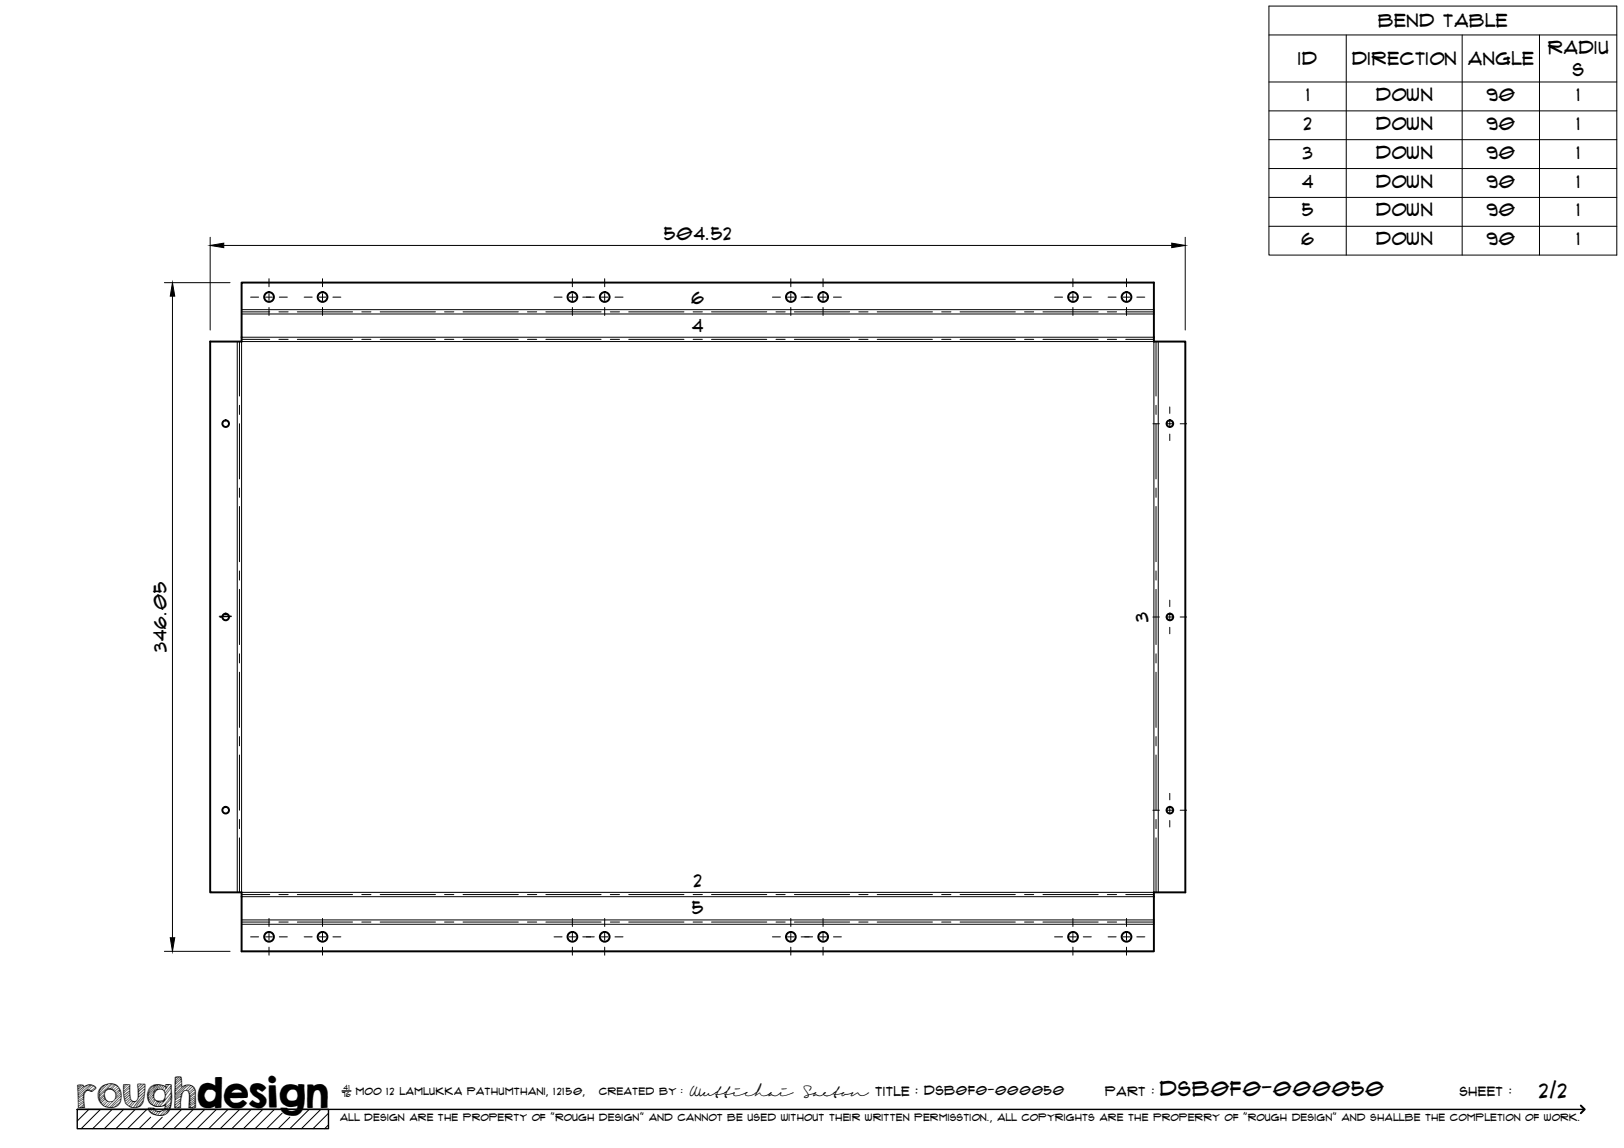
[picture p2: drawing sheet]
<svg xmlns="http://www.w3.org/2000/svg" width="420mm" height="297mm" viewBox="0 0 420 297" stroke-linecap="round" stroke-linejoin="round" font-family="sans-serif">
<!-- layer: Visible -->
<g fill="none" stroke="#000" stroke-width=".51">
<path d="M62.5 73.1h236v15.3h8.2v142.5h-8.2v15.3h-236v-15.3h-8.1v-142.5h8.1z"/>
<circle cx="69.6" cy="76.9" r="1.26"/>
<circle cx="83.4" cy="76.9" r="1.26"/>
<circle cx="148.1" cy="76.9" r="1.26"/>
<circle cx="156.5" cy="76.9" r="1.26"/>
<circle cx="204.6" cy="76.9" r="1.26"/>
<circle cx="213" cy="76.9" r="1.26"/>
<circle cx="277.6" cy="76.9" r="1.26"/>
<circle cx="291.5" cy="76.9" r="1.26"/>
<circle cx="58.4" cy="109.6" r=".86"/>
<circle cx="302.7" cy="109.6" r=".86"/>
<circle cx="58.4" cy="159.6" r=".86"/>
<circle cx="302.7" cy="159.6" r=".86"/>
<circle cx="58.4" cy="209.6" r=".86"/>
<circle cx="302.7" cy="209.6" r=".86"/>
<circle cx="69.6" cy="242.4" r="1.26"/>
<circle cx="83.4" cy="242.4" r="1.26"/>
<circle cx="148.1" cy="242.4" r="1.26"/>
<circle cx="156.5" cy="242.4" r="1.26"/>
<circle cx="204.6" cy="242.4" r="1.26"/>
<circle cx="213" cy="242.4" r="1.26"/>
<circle cx="277.6" cy="242.4" r="1.26"/>
<circle cx="291.5" cy="242.4" r="1.26"/>
</g>
<!-- layer: Bend Center -->
<g fill="none" stroke="#000" stroke-width=".26">
<path d="M62 88.4v14.1M62.5 87.8h7.3M62.5 80.7h7.3M72.2 87.8h2.3M72.2 80.7h2.3M76.9 87.8h14.3M76.9 80.7h14.3M93.6 87.8h2.4M93.6 80.7h2.4M98.4 87.8h14.2M98.4 80.7h14.2M115 87.8h2.4"/>
<path d="M115 80.7h2.4M119.8 87.8h14.3M119.8 80.7h14.3M136.5 87.8h2.4M136.5 80.7h2.4M141.2 87.8h14.3M141.2 80.7h14.3M157.9 87.8h2.4M157.9 80.7h2.4M162.7 87.8h14.3M162.7 80.7h14.3M179.3 87.8h2.4"/>
<path d="M179.3 80.7h2.4M184.1 87.8h14.3M184.1 80.7h14.3M200.8 87.8h2.3M200.8 80.7h2.3M205.5 87.8h14.3M205.5 80.7h14.3M222.2 87.8h2.4M222.2 80.7h2.4M226.9 87.8h14.3M226.9 80.7h14.3M243.6 87.8h2.4"/>
<path d="M243.6 80.7h2.4M248.4 87.8h14.3M248.4 80.7h14.3M265.1 87.8h2.3M265.1 80.7h2.3M269.8 87.8h14.3M269.8 80.7h14.3M286.5 87.8h2.4M286.5 80.7h2.4M291.3 87.8h7.2M291.3 80.7h7.2M299.1 88.4v14.1"/>
<path d="M62 104.9v2.3M62 109.6v14.3M299.1 104.9v2.3M299.1 109.6v14.3M62 126.3v2.4M62 131v14.3M299.1 126.3v2.4M299.1 131v14.3M62 147.7v2.4M62 152.5v14.3M299.1 147.7v2.4M299.1 152.5v14.3"/>
<path d="M62 169.2v2.3M62 173.9v14.3M299.1 169.2v2.3M299.1 173.9v14.3M62 190.6v2.4M62 195.4v14.2M299.1 190.6v2.4M299.1 195.4v14.2M62 212v2.4M62 216.8v14.1M299.1 212v2.4M299.1 216.8v14.1"/>
<path d="M62.5 238.6h7.3M62.5 231.5h7.3M72.2 238.6h2.3M72.2 231.5h2.3M76.9 238.6h14.3M76.9 231.5h14.3M93.6 238.6h2.4M93.6 231.5h2.4M98.4 238.6h14.2M98.4 231.5h14.2M115 238.6h2.4M115 231.5h2.4"/>
<path d="M119.8 238.6h14.3M119.8 231.5h14.3M136.5 238.6h2.4M136.5 231.5h2.4M141.2 238.6h14.3M141.2 231.5h14.3M157.9 238.6h2.4M157.9 231.5h2.4M162.7 238.6h14.3M162.7 231.5h14.3M179.3 238.6h2.4M179.3 231.5h2.4"/>
<path d="M184.1 238.6h14.3M184.1 231.5h14.3M200.8 238.6h2.3M200.8 231.5h2.3M205.5 238.6h14.3M205.5 231.5h14.3M222.2 238.6h2.4M222.2 231.5h2.4M226.9 238.6h14.3M226.9 231.5h14.3M243.6 238.6h2.4M243.6 231.5h2.4"/>
<path d="M248.4 238.6h14.3M248.4 231.5h14.3M265.1 238.6h2.3M265.1 231.5h2.3M269.8 238.6h14.3M269.8 231.5h14.3M286.5 238.6h2.4M286.5 231.5h2.4M291.3 238.6h7.2M291.3 231.5h7.2"/>
</g>
<!-- layer: Visible Narrow -->
<path d="M61.4 88.4v142.5M62.5 88.4h236v142.5h-236zM62.5 80.1h236M62.5 81.2h236M62.5 87.3h236M299.7 88.4v142.5M62.5 239.1h236M62.5 238h236M62.5 232h236" fill="none" stroke="#000" stroke-width=".26"/>
<!-- layer: TitleBlock -->
<path d="M20 287h65v5h-65zM20 287h390M88.5 282.3h2.3" fill="none" stroke="#000" stroke-width=".36"/>
<path d="M409 286.1l1 .9-1 1" fill="none" stroke="#000" stroke-width=".51"/>
<g fill="none" stroke="#000" stroke-width=".26">
<path d="M23 287l-3 3.1M26 287l-5 5M29 287l-5 5M32 287l-5 5M35 287l-5 5M38 287l-5 5M39 289.1l-3 2.9M42 289.1l-3 2.9M47 287l-5 5M50 287l-5 5M53 287l-5 5M56 287l-5 5"/>
<path d="M59 287l-5 5M62 287l-5 5M65 287l-5 5M68 287l-5 5M71 287l-5 5M73 288l-4 4M75 289.1l-3 2.9M80 287l-5 5M83 287l-5 5M85 288l-4 4M85 291l-1 1"/>
</g>
<!-- layer: Smart Centers -->
<g fill="none" stroke="#000" stroke-width=".26">
<path d="M64.8 76.9h2.1M68.7 76.9h1.8M69.6 72.1v2.1M69.6 76v1.8M69.6 79.6v2M72.3 76.9h2M78.7 76.9h2.1M82.5 76.9h1.8M83.4 72.1v2.1M83.4 76v1.8M83.4 79.6v2M86.1 76.9h2.1"/>
<path d="M143.3 76.9h2.1M147.2 76.9h1.8M148.1 72.1v2.1M148.1 76v1.8M148.1 79.6v2M150.8 76.9h3M155.6 76.9h1.7M156.4 72.1v2.1M156.4 76v1.8M156.4 79.6v2M159.1 76.9h2.1M199.8 76.9h2.1"/>
<path d="M203.7 76.9h1.8M204.6 72.1v2.1M204.6 76v1.8M204.6 79.6v2M207.3 76.9h2.9M212 76.9h1.8M212.9 72.1v2.1M212.9 76v1.8M212.9 79.6v2M215.6 76.9h2.1M272.8 76.9h2.1M276.7 76.9h1.8"/>
<path d="M277.6 72.1v2.1M277.6 76v1.8M277.6 79.6v2M280.3 76.9h2M286.7 76.9h2.1M290.5 76.9h1.8M291.4 72.1v2.1M291.4 76v1.8M291.4 79.6v2M294.1 76.9h2.1M298.3 109.7h1.7M301.8 109.7h1.7"/>
<path d="M302.6 105.3v1.7M302.6 108.7v1.8M302.6 112.3v1.7M305.3 109.7h1.7M298.3 159.6h1.7M301.8 159.6h1.7M302.6 155.3v1.7M302.6 158.8v1.7M305.3 159.6h1.7M302.6 162.3v1.7M298.3 209.6h1.7M301.8 209.6h1.7"/>
<path d="M302.6 205.3v1.7M302.6 208.8v1.7M302.6 212.3v1.7M305.3 209.6h1.7M69.6 237.6v2.1M83.4 237.6v2.1M148.1 237.6v2.1M156.4 237.6v2.1M204.6 237.6v2.1M212.9 237.6v2.1M277.6 237.6v2.1M291.4 237.6v2.1"/>
<path d="M64.8 242.4h2.1M68.7 242.4h1.8M69.6 241.5v1.8M69.6 245.1v2M72.3 242.4h2M78.7 242.4h2.1M82.5 242.4h1.8M83.4 241.5v1.8M83.4 245.1v2M86.1 242.4h2.1M143.3 242.4h2.1M147.2 242.4h1.8"/>
<path d="M148.1 241.5v1.8M148.1 245.1v2M150.8 242.4h3M155.6 242.4h1.7M156.4 241.5v1.8M156.4 245.1v2M159.1 242.4h2.1M199.8 242.4h2.1M203.7 242.4h1.8M204.6 241.5v1.8M204.6 245.1v2M207.3 242.4h2.9"/>
<path d="M212 242.4h1.8M212.9 241.5v1.8M212.9 245.1v2M215.6 242.4h2.1M272.8 242.4h2.1M276.7 242.4h1.8M277.6 241.5v1.8M277.6 245.1v2M280.3 242.4h2M286.7 242.4h2.1M290.5 242.4h1.8M291.4 241.5v1.8"/>
<path d="M291.4 245.1v2M294.1 242.4h2.1"/>
</g>
<!-- layer: Bend Tables -->
<path d="M328.3 1.6h90v64.4h-90zM328.3 9h90M348.3 9v57M378.3 9v57M398.3 9v57M328.3 21.2h90M328.3 28.7h90M328.3 36.1h90M328.3 43.6h90M328.3 51.1h90M328.3 58.6h90" fill="none" stroke="#000" stroke-width=".26"/>
<!-- layer: FD_Dimensions -->
<path d="M42.5 73.1h17M44.6 76.6v166M54.4 61.4v24M57.9 63.5h245.2M306.6 61.4v24M42.5 246.2h17" fill="none" stroke="#000" stroke-width=".26"/>
<path d="M44.6 73.1l.6 3.5h-1.2zM54.4 63.5l3.5-.6v1.2zM303.1 62.9l3.5 .6-3.5 .6zM44 242.6h1.2l-.6 3.6z" fill="#000" stroke="#000" stroke-width=".26"/>
<text font-size="9.7" x="19.9" y="286.8">roughdesign</text>
<g font-size="5.3">
<text x="300.1" y="283.6">DSB0F0-000050</text>
<text x="398.2" y="284">2/2</text>
</g>
<g font-size="4.6">
<text x="356.6" y="7">Bend Table</text>
<text x="335.9" y="16.9">ID</text>
<text x="349.8" y="16.8">Direction</text>
<text x="379.8" y="16.9">Angle</text>
<text x="400.5" y="13.9">Radiu</text>
<text x="406.9" y="19.8">s</text>
<text x="338" y="26.1">1</text>
<text x="356" y="26.1">Down</text>
<text x="384.6" y="26.1">90</text>
<text x="408" y="26.1">1</text>
<text x="337.3" y="33.6">2</text>
<text x="356" y="33.6">Down</text>
<text x="384.6" y="33.6">90</text>
<text x="408" y="33.6">1</text>
<text x="337.1" y="41">3</text>
<text x="356" y="41.1">Down</text>
<text x="384.6" y="41">90</text>
<text x="408" y="41">1</text>
<text x="336.9" y="48.5">4</text>
<text x="356" y="48.5">Down</text>
<text x="384.6" y="48.5">90</text>
<text x="408" y="48.5">1</text>
<text x="336.9" y="56">5</text>
<text x="356" y="56">Down</text>
<text x="384.6" y="56">90</text>
<text x="408" y="56">1</text>
<text x="171.9" y="62">504.52</text>
<text x="336.7" y="63.4">6</text>
<text x="356" y="63.5">Down</text>
<text x="384.6" y="63.4">90</text>
<text x="408" y="63.4">1</text>
<text x="178.9" y="78.7">6</text>
<text x="179.1" y="85.8">4</text>
<text x="60" y="160" transform="rotate(-90 60 160)">1</text>
<text x="297" y="160.9" transform="rotate(-90 297 160.9)">3</text>
<text x="43.1" y="168.7" transform="rotate(-90 43.1 168.7)">346.05</text>
<text x="179.5" y="229.4">2</text>
<text x="179.1" y="236.6">5</text>
</g>
<g font-size="3.4">
<text x="178.3" y="283.5">Wuttichai</text>
<text x="208.1" y="283.5">Saeton title : DSB0F0-000050</text>
</g>
<g font-size="3.3">
<text x="286" y="283.5">Part :</text>
<text x="377.7" y="283.5">sheet :</text>
</g>
<g font-size="2.7">
<text x="92.1" y="283.3">moo 12 Lamlukka pathumthani, 12150,</text>
<text x="155" y="283.3">created by :</text>
</g>
<text font-size="2.6" x="88" y="290.1">all design are the property of &quot;rough design&quot; and cannot be used without their written permisstion., all copyrights are the properry of &quot;rough design&quot; and shallbe the completion of work.</text>
<g font-size="1.9">
<text x="88.5" y="283.9">76</text>
<text x="88.9" y="282.1">41</text>
</g>
</svg>
